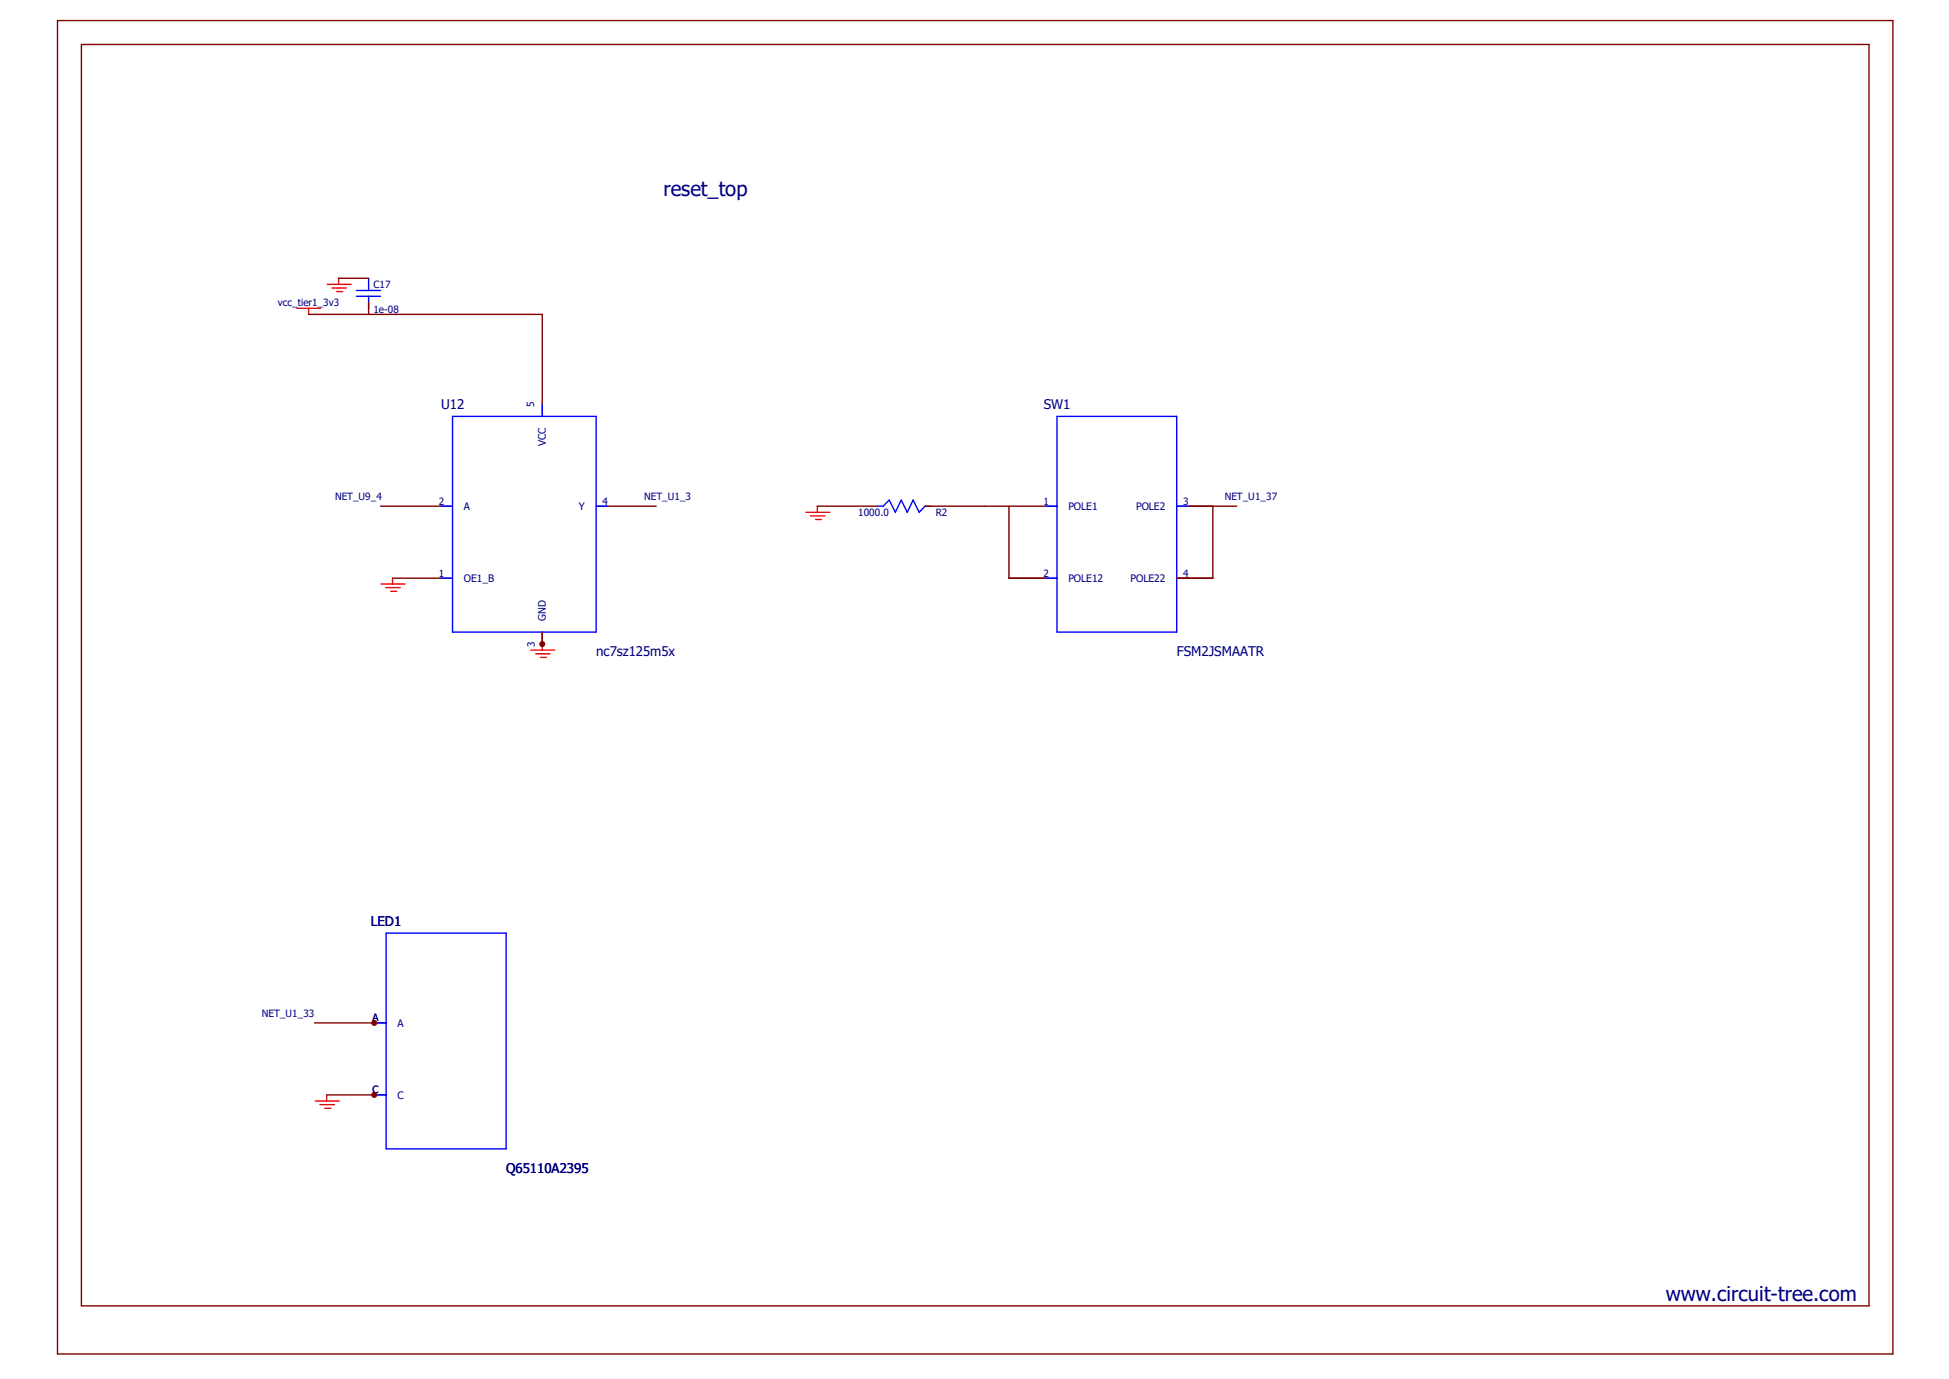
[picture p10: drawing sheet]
<svg xmlns="http://www.w3.org/2000/svg" width="297mm" height="210mm" viewBox="0 0 297 210" stroke-linecap="round" stroke-linejoin="round" font-family="sans-serif">
<path d="M8.4 3l280.2 203.6M288.6 3l-280.2 203.6" fill="none" stroke="#fff" stroke-width=".15"/>
<g fill="none" stroke="#f00" stroke-width=".21">
<path d="M45.2 46.9h3.7M47 46.9v1M49.9 43.3h3.6M50.6 43.9h2.2M51.3 44.4h.9M51.6 42.4v.9M122.8 78h3.6M123.5 78.6h2.2M124.3 79.1h.9M124.5 77.1v.9M58.1 88.9h3.6M58.8 89.5h2.2"/>
<path d="M59.5 90h1M59.8 88.1v.8M80.9 99h3.6M81.6 99.6h2.2M82.6 98.1v.9M82.4 100.1h.9M48 167.7h3.7M48.8 168.2h2.2M49.5 168.8h.9M49.8 166.8v.9"/>
</g>
<path d="M8.8 3.1h279.7v203.1h-279.7zM12.4 6.8h272.4v192.1h-272.4zM124.5 77.1h9.2M141 77.1h18.3M153.8 77.1v11h5.5M181.2 77.1h7.3M184.8 77.1v11h-5.5M49.8 166.8h7.3" fill="none" stroke="#800000" stroke-width=".21"/>
<g fill="none" stroke="#00f" stroke-width=".21">
<path d="M54.3 44.2h3.7M54.3 45.1h3.7M56.2 42.4v1.8M56.2 45.1v1.8M67.1 77.1h1.9M69 63.4h21.8v32.9h-21.8zM82.6 61.6v1.8M90.8 77.1h1.9M133.7 77.1h.9l.9-.9 .9 1.8 .9-1.8 1 1.8 .8-1.8 1 1.8 .9-.9h.9M159.3 77.1h1.8M161.1 63.4h18.2v32.9h-18.2zM179.3 77.1h1.9"/>
<path d="M67.1 88.1h1.9M82.6 96.3v1.8M159.3 88.1h1.8M179.3 88.1h1.9M57 155.8h1.8M58.8 142.1h18.3v32.9h-18.3zM57 166.8h1.8"/>
</g>
<path d="M67.1 77.1h1.9M82.6 61.6v1.8M90.8 77.1h1.9M159.3 77.1h1.8M179.3 77.1h1.9M67.1 88.1h1.9M82.6 96.2v1.9M159.3 88.1h1.8M179.3 88.1h1.9M57 155.8h1.9M57 166.8h1.9" fill="none" stroke="#00f" stroke-width=".15"/>
<circle cx="57" cy="166.8" r=".38" fill="#800000"/>
<circle cx="57" cy="166.8" r=".38" fill="none" stroke="#800000" stroke-width=".15"/>
<path d="M51.6 42.4h4.6M59.8 88.1h7.3M82.6 96.3v1.8" fill="none" stroke="#800000" stroke-width=".21"/>
<circle cx="82.6" cy="98.1" r=".38" fill="#800000"/>
<circle cx="82.6" cy="98.1" r=".38" fill="none" stroke="#800000" stroke-width=".15"/>
<path d="M47.9 155.8h9.2" fill="none" stroke="#800000" stroke-width=".21"/>
<circle cx="57" cy="155.8" r=".38" fill="#800000"/>
<circle cx="57" cy="155.8" r=".38" fill="none" stroke="#800000" stroke-width=".15"/>
<path d="M47 47.9h35.6v13.7M56.2 46.1v1.8M58 77.1h9.1M92.7 77.1h7.3" fill="none" stroke="#800000" stroke-width=".21"/>
<g font-size="3.1" fill="#000080">
<text x="101.1" y="29.8">reset_top</text>
<text x="253.9" y="198.2">www.circuit-tree.com</text>
</g>
<g font-size="2" fill="#000080">
<text x="67.2" y="62.3">U12</text>
<text x="159" y="62.3">SW1</text>
<text x="90.8" y="99.9">nc7sz125m5x</text>
<text x="179.3" y="99.9">FSM2JSMAATR</text>
<text x="56.5" y="141">LED1</text>
<text x="77.1" y="178.6">Q65110A2395</text>
</g>
<g font-size="1.6" fill="#000080">
<text x="83.2" y="67.9" transform="rotate(-90 83.2 67.9)">VCC</text>
<text x="70.7" y="77.6">A</text>
<text x="88.2" y="77.6">Y</text>
<text x="162.8" y="77.6">POLE1</text>
<text x="173.1" y="77.6">POLE2</text>
<text x="70.7" y="88.6">OE1_B</text>
<text x="162.8" y="88.6">POLE12</text>
<text x="172.3" y="88.6">POLE22</text>
<text x="83.2" y="94.5" transform="rotate(-90 83.2 94.5)">GND</text>
<text x="60.6" y="156.4">A</text>
<text x="60.6" y="167.3">C</text>
</g>
<g font-size="1.5" fill="#000080">
<text x="42.3" y="46.6">vcc_tier1_3v3</text>
<text x="56.9" y="47.7">1e-08</text>
<text x="56.9" y="43.9">C17</text>
<text x="81.4" y="62" transform="rotate(-90 81.4 62)">5</text>
<text x="51.1" y="76.2">NET_U9_4</text>
<text x="66.9" y="76.8">2</text>
<text x="91.8" y="76.8">4</text>
<text x="98.2" y="76.2">NET_U1_3</text>
<text x="159" y="76.8">1</text>
<text x="180.3" y="76.8">3</text>
<text x="186.6" y="76.2">NET_U1_37</text>
<text x="130.8" y="78.6">1000.0</text>
<text x="142.6" y="78.6">R2</text>
<text x="66.9" y="87.8">1</text>
<text x="159" y="87.8">2</text>
<text x="180.3" y="87.8">4</text>
<text x="81.5" y="98.5" transform="rotate(-90 81.5 98.5)">3</text>
<text x="39.9" y="154.9">NET_U1_33</text>
<text x="56.8" y="155.5">A</text>
<text x="56.8" y="166.5">C</text>
</g>
</svg>
